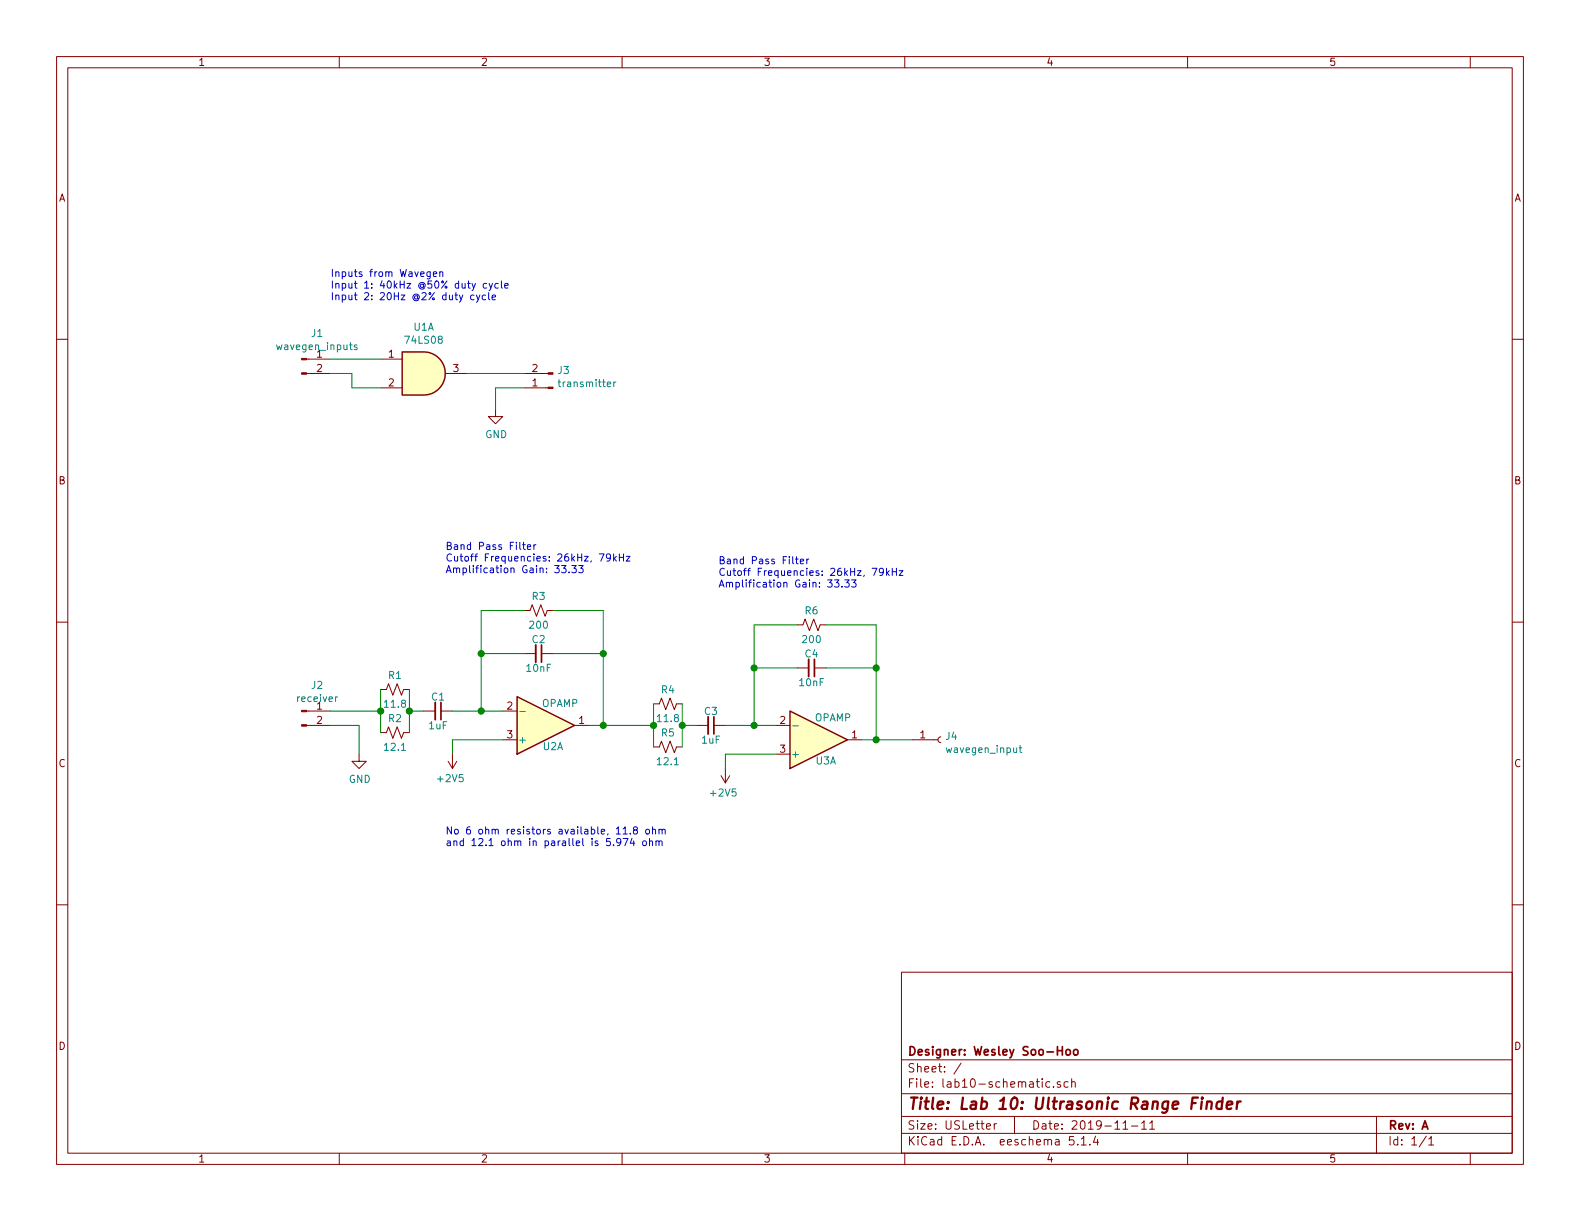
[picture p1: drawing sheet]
EESchema Schematic File Version 4
LIBS:lab10-schematic-cache
EELAYER 30 0
EELAYER END
$Descr USLetter 11000 8500
encoding utf-8
Sheet 1 1
Title "Lab 10: Ultrasonic Range Finder"
Date "2019-11-11"
Rev "A"
Comp "Designer: Wesley Soo-Hoo"
Comment1 ""
Comment2 ""
Comment3 ""
Comment4 ""
$EndDescr
$Comp
L Connector:Conn_01x02_Male J1
U 1 1
P 2100 2500
F 0 "J1" H 2208 2681 50  0000 C CNN
F 1 "wavegen_inputs" H 2208 2590 50  0000 C CNN
F 2 "" H 2100 2500 50  0001 C CNN
F 3 "~" H 2100 2500 50  0001 C CNN
	1    2100 2500
	1    0    0    -1  
$EndComp
$Comp
L Connector:Conn_01x02_Male J2
U 1 1
P 2100 4950
F 0 "J2" H 2208 5131 50  0000 C CNN
F 1 "receiver" H 2208 5040 50  0000 C CNN
F 2 "" H 2100 4950 50  0001 C CNN
F 3 "~" H 2100 4950 50  0001 C CNN
	1    2100 4950
	1    0    0    -1  
$EndComp
$Comp
L 74xx:74LS08 U1
U 1 1
P 2950 2600
F 0 "U1" H 2950 2925 50  0000 C CNN
F 1 "74LS08" H 2950 2834 50  0000 C CNN
F 2 "" H 2950 2600 50  0001 C CNN
F 3 "http://www.ti.com/lit/gpn/sn74LS08" H 2950 2600 50  0001 C CNN
	1    2950 2600
	1    0    0    -1  
$EndComp
Wire Wire Line
	2300 2500 2650 2500
Wire Wire Line
	2300 2600 2450 2600
Wire Wire Line
	2450 2600 2450 2700
Wire Wire Line
	2450 2700 2650 2700
$Comp
L Connector:Conn_01x02_Male J3
U 1 1
P 3850 2700
F 0 "J3" H 3822 2582 50  0000 R CNN
F 1 "transmitter" H 3822 2673 50  0000 R CNN
F 2 "" H 3850 2700 50  0001 C CNN
F 3 "~" H 3850 2700 50  0001 C CNN
	1    3850 2700
	-1   0    0    1   
$EndComp
Wire Wire Line
	3250 2600 3650 2600
$Comp
L power:GND #PWR03
U 1 1
P 3450 2850
F 0 "#PWR03" H 3450 2600 50  0001 C CNN
F 1 "GND" H 3455 2677 50  0000 C CNN
F 2 "" H 3450 2850 50  0001 C CNN
F 3 "" H 3450 2850 50  0001 C CNN
	1    3450 2850
	1    0    0    -1  
$EndComp
Wire Wire Line
	3450 2700 3650 2700
Wire Wire Line
	3450 2700 3450 2850
$Comp
L power:GND #PWR01
U 1 1
P 2500 5250
F 0 "#PWR01" H 2500 5000 50  0001 C CNN
F 1 "GND" H 2505 5077 50  0000 C CNN
F 2 "" H 2500 5250 50  0001 C CNN
F 3 "" H 2500 5250 50  0001 C CNN
	1    2500 5250
	1    0    0    -1  
$EndComp
Wire Wire Line
	2500 5250 2500 5050
Wire Wire Line
	2500 5050 2300 5050
$Comp
L Amplifier_Operational:OP249 U2
U 1 1
P 3800 5050
F 0 "U2" H 3850 5200 50  0000 C CNN
F 1 "OPAMP" H 3900 4900 50  0000 C CNN
F 2 "" H 3800 5050 50  0001 C CNN
F 3 "https://www.analog.com/media/en/technical-documentation/data-sheets/OP249.pdf" H 3800 5050 50  0001 C CNN
	1    3800 5050
	1    0    0    1   
$EndComp
Wire Wire Line
	3150 5250 3150 5150
Wire Wire Line
	3150 5150 3500 5150
Wire Wire Line
	2650 4950 2300 4950
Wire Wire Line
	2850 4950 2950 4950
$Comp
L Device:C_Small C1
U 1 1
P 3050 4950
F 0 "C1" V 2950 4950 50  0000 C CNN
F 1 "1uF" V 3150 4950 50  0000 C CNN
F 2 "" H 3050 4950 50  0001 C CNN
F 3 "~" H 3050 4950 50  0001 C CNN
	1    3050 4950
	0    1    1    0   
$EndComp
Wire Wire Line
	3150 4950 3350 4950
$Comp
L Device:C_Small C2
U 1 1
P 3750 4550
F 0 "C2" V 3650 4550 50  0000 C CNN
F 1 "10nF" V 3850 4550 50  0000 C CNN
F 2 "" H 3750 4550 50  0001 C CNN
F 3 "~" H 3750 4550 50  0001 C CNN
	1    3750 4550
	0    1    1    0   
$EndComp
$Comp
L Device:R_Small_US R3
U 1 1
P 3750 4250
F 0 "R3" V 3650 4250 50  0000 C CNN
F 1 "200" V 3850 4250 50  0000 C CNN
F 2 "" H 3750 4250 50  0001 C CNN
F 3 "~" H 3750 4250 50  0001 C CNN
	1    3750 4250
	0    1    1    0   
$EndComp
Wire Wire Line
	3650 4250 3350 4250
Wire Wire Line
	3350 4250 3350 4550
Connection ~ 3350 4950
Wire Wire Line
	3350 4950 3500 4950
Wire Wire Line
	3650 4550 3350 4550
Connection ~ 3350 4550
Wire Wire Line
	3350 4550 3350 4950
Wire Wire Line
	3850 4250 4200 4250
Wire Wire Line
	4200 4250 4200 4550
Wire Wire Line
	4200 5050 4100 5050
Wire Wire Line
	3850 4550 4200 4550
Connection ~ 4200 4550
Wire Wire Line
	4200 4550 4200 5050
Text Notes 3100 4000 0    50   ~ 0
Band Pass Filter\nCutoff Frequencies: 26kHz, 79kHz\nAmplification Gain: 33.33
$Comp
L Amplifier_Operational:OP249 U3
U 1 1
P 5700 5150
F 0 "U3" H 5750 5300 50  0000 C CNN
F 1 "OPAMP" H 5800 5000 50  0000 C CNN
F 2 "" H 5700 5150 50  0001 C CNN
F 3 "https://www.analog.com/media/en/technical-documentation/data-sheets/OP249.pdf" H 5700 5150 50  0001 C CNN
	1    5700 5150
	1    0    0    1   
$EndComp
Wire Wire Line
	5050 5350 5050 5250
Wire Wire Line
	5050 5250 5400 5250
Wire Wire Line
	4750 5050 4850 5050
$Comp
L Device:C_Small C3
U 1 1
P 4950 5050
F 0 "C3" V 4850 5050 50  0000 C CNN
F 1 "1uF" V 5050 5050 50  0000 C CNN
F 2 "" H 4950 5050 50  0001 C CNN
F 3 "~" H 4950 5050 50  0001 C CNN
	1    4950 5050
	0    1    1    0   
$EndComp
Wire Wire Line
	5050 5050 5250 5050
$Comp
L Device:C_Small C4
U 1 1
P 5650 4650
F 0 "C4" V 5550 4650 50  0000 C CNN
F 1 "10nF" V 5750 4650 50  0000 C CNN
F 2 "" H 5650 4650 50  0001 C CNN
F 3 "~" H 5650 4650 50  0001 C CNN
	1    5650 4650
	0    1    1    0   
$EndComp
$Comp
L Device:R_Small_US R6
U 1 1
P 5650 4350
F 0 "R6" V 5550 4350 50  0000 C CNN
F 1 "200" V 5750 4350 50  0000 C CNN
F 2 "" H 5650 4350 50  0001 C CNN
F 3 "~" H 5650 4350 50  0001 C CNN
	1    5650 4350
	0    1    1    0   
$EndComp
Wire Wire Line
	5550 4350 5250 4350
Wire Wire Line
	5250 4350 5250 4650
Connection ~ 5250 5050
Wire Wire Line
	5250 5050 5400 5050
Wire Wire Line
	5550 4650 5250 4650
Connection ~ 5250 4650
Wire Wire Line
	5250 4650 5250 5050
Wire Wire Line
	5750 4350 6100 4350
Wire Wire Line
	6100 4350 6100 4650
Wire Wire Line
	6100 5150 6000 5150
Wire Wire Line
	5750 4650 6100 4650
Connection ~ 6100 4650
Wire Wire Line
	6100 4650 6100 5150
Text Notes 5000 4100 0    50   ~ 0
Band Pass Filter\nCutoff Frequencies: 26kHz, 79kHz\nAmplification Gain: 33.33
Wire Wire Line
	4550 5050 4200 5050
$Comp
L Connector:Conn_01x01_Female J4
U 1 1
P 6550 5150
F 0 "J4" H 6578 5176 50  0000 L CNN
F 1 "wavegen_input" H 6578 5085 50  0000 L CNN
F 2 "" H 6550 5150 50  0001 C CNN
F 3 "~" H 6550 5150 50  0001 C CNN
	1    6550 5150
	1    0    0    -1  
$EndComp
Wire Wire Line
	6350 5150 6100 5150
Connection ~ 6100 5150
Text Notes 2300 2100 0    50   ~ 0
Inputs from Wavegen\nInput 1: 40kHz @50% duty cycle\nInput 2: 20Hz @2% duty cycle
$Comp
L power:+2V5 #PWR02
U 1 1
P 3150 5250
F 0 "#PWR02" H 3150 5100 50  0001 C CNN
F 1 "+2V5" H 3165 5423 50  0000 C CNN
F 2 "" H 3150 5250 50  0001 C CNN
F 3 "" H 3150 5250 50  0001 C CNN
	1    3150 5250
	-1   0    0    1   
$EndComp
$Comp
L power:+2V5 #PWR04
U 1 1
P 5050 5350
F 0 "#PWR04" H 5050 5200 50  0001 C CNN
F 1 "+2V5" H 5065 5523 50  0000 C CNN
F 2 "" H 5050 5350 50  0001 C CNN
F 3 "" H 5050 5350 50  0001 C CNN
	1    5050 5350
	-1   0    0    1   
$EndComp
$Comp
L Device:R_Small_US R2
U 1 1
P 2750 5100
F 0 "R2" V 2650 5100 50  0000 C CNN
F 1 "12.1" V 2850 5100 50  0000 C CNN
F 2 "" H 2750 5100 50  0001 C CNN
F 3 "~" H 2750 5100 50  0001 C CNN
	1    2750 5100
	0    1    1    0   
$EndComp
$Comp
L Device:R_Small_US R1
U 1 1
P 2750 4800
F 0 "R1" V 2650 4800 50  0000 C CNN
F 1 "11.8" V 2850 4800 50  0000 C CNN
F 2 "" H 2750 4800 50  0001 C CNN
F 3 "~" H 2750 4800 50  0001 C CNN
	1    2750 4800
	0    1    1    0   
$EndComp
Wire Wire Line
	2650 4800 2650 4950
Connection ~ 2650 4950
Wire Wire Line
	2650 4950 2650 5100
Wire Wire Line
	2850 4800 2850 4950
Connection ~ 2850 4950
Wire Wire Line
	2850 4950 2850 5100
Connection ~ 4200 5050
$Comp
L Device:R_Small_US R5
U 1 1
P 4650 5200
F 0 "R5" V 4550 5200 50  0000 C CNN
F 1 "12.1" V 4750 5200 50  0000 C CNN
F 2 "" H 4650 5200 50  0001 C CNN
F 3 "~" H 4650 5200 50  0001 C CNN
	1    4650 5200
	0    1    1    0   
$EndComp
$Comp
L Device:R_Small_US R4
U 1 1
P 4650 4900
F 0 "R4" V 4550 4900 50  0000 C CNN
F 1 "11.8" V 4750 4900 50  0000 C CNN
F 2 "" H 4650 4900 50  0001 C CNN
F 3 "~" H 4650 4900 50  0001 C CNN
	1    4650 4900
	0    1    1    0   
$EndComp
Wire Wire Line
	4550 4900 4550 5050
Connection ~ 4550 5050
Wire Wire Line
	4550 5050 4550 5200
Wire Wire Line
	4750 5200 4750 5050
Connection ~ 4750 5050
Wire Wire Line
	4750 5050 4750 4900
Text Notes 3100 5900 0    50   ~ 0
No 6 ohm resistors available, 11.8 ohm\nand 12.1 ohm in parallel is 5.974 ohm
$EndSCHEMATC
